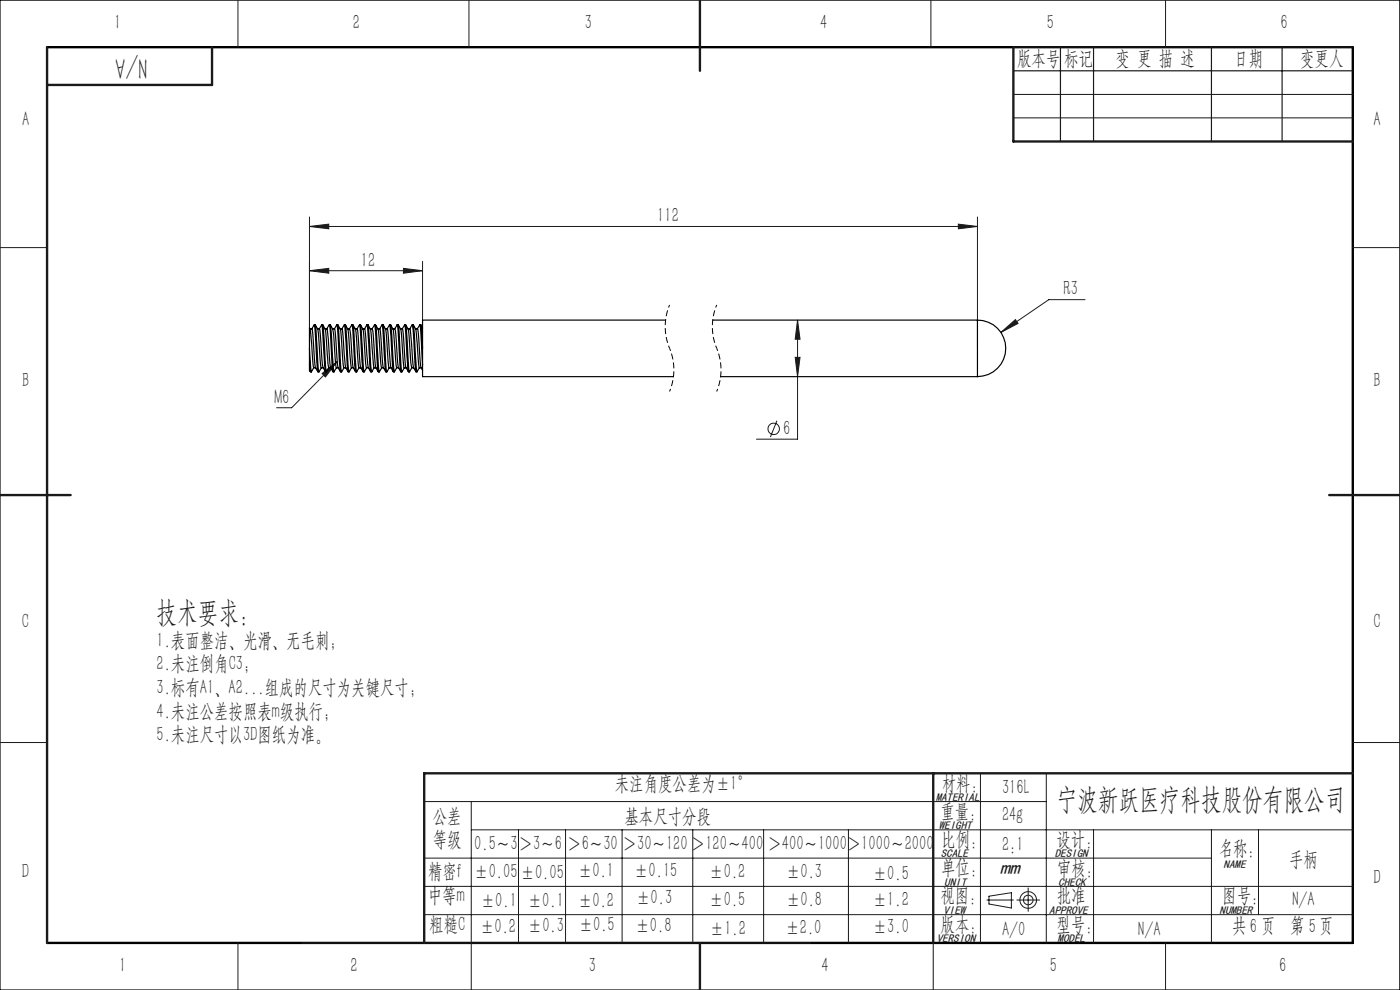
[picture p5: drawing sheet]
<svg xmlns="http://www.w3.org/2000/svg" width="297mm" height="210mm" viewBox="0 0 297 210" stroke-linecap="round" stroke-linejoin="round" font-family="sans-serif">
<g fill="none" stroke="#191924" stroke-width=".21">
<path d="M50.5 0v10M99.5 0v10M197.5 0v10M247.3 0v10M215 20h72M215 25h72M0 52.5h10M65.7 48l4-.5v1zM65.7 57.4l4-.5v1.1zM65.7 46v23.6M65.7 48h141.7M65.7 57.4h23.9"/>
<path d="M85.6 56.9l4 .5-4 .6zM89.6 55.4v12.5M203.3 47.5l4.1 .5-4.1 .5zM207.4 46v27.9M287 52.5h10M68.3 79.2l3.2-2.5-2.5 3.3zM71.5 76.7l-9.6 9.8h-3.2M168.7 75.8h1l-.5 4.1zM169.2 67.9l.5 4.1h-1zM169.2 67.9v25.3h-8.7M212.3 70.5l3.1-2.7 .6 .8zM230.2 63.6h-7.7l-10.2 6.9"/>
<path d="M164.8 89.2l-1.4 3.5M0 157.5h10M287 157.5h10M90 170h132M100 176h187M100 170v40M110 176v24M120 176v24M132 176v24M147 176v24M162 176v24M180 176v24"/>
<path d="M208 164v36M222 164v36M232 176v24M257 176v24M267 176v18M90 182h167M90 188h197M90 194h197M209.4 190.9h5.6M209.8 190.1l4.8-.7v3.2l-4.8-.8zM215.7 190.9h4.9M218.1 188.3v5"/>
<path d="M50.5 200v10M198 200v10M247.3 200v10"/>
<circle cx="164.1" cy="91" r="1.22"/>
<circle cx="218.1" cy="190.9" r="1.77"/>
<circle cx="218.1" cy="190.9" r="1.03"/>
</g>
<path d="M142 64.7a11.9 11.9 0 0 0 0 9.2M142 73.9a11.9 11.9 0 0 1 0 9.1M152 64.7a11.9 11.9 0 0 0 0 9.2M152 73.9a11.9 11.9 0 0 1 0 9.1" fill="none" stroke="#000" stroke-width=".21" stroke-dasharray="1.3 .6" stroke-dashoffset=".7" stroke-linecap="butt"/>
<path d="M0 0h297v210h-297z" fill="none" stroke="#000" stroke-width=".25"/>
<path d="M10 10h277v190h-277" fill="none" stroke="#000" stroke-width=".5"/>
<path d="M215 10h72M215 15h72M225 10v20M232 10v20M257 10v20M272 10v20M64 200h108" fill="none" stroke="#191924" stroke-width=".25"/>
<path d="M10 10v190M45 10v8h-35M148.5 0v15M215 10v20h72M0 105h15M282 105h15M198 164v36M287 164h-197v36M148.5 200v10" fill="none" stroke="#191924" stroke-width=".5"/>
<g fill="#191924">
<path d="M68.3 79.2l3.2-2.5-2.5 3.3z"/>
<path d="M65.7 48l4-.5v1zM203.3 47.5l4.1 .5-4.1 .5zM212.3 70.5l3.7-1.9-.6-.8zM85.6 56.9l4 .5-4 .6zM65.7 57.4l4-.5v1.1zM168.7 75.8h1l-.5 4.1zM169.2 67.9l.5 4.1h-1z"/>
</g>
<g fill="none" stroke="#000" stroke-width=".25">
<path d="M65.7 77.4l.2 1.4M65.7 73.9l.4 4.9M65.7 73.9v3.5M65.7 69.6v4.3M65.7 77.4v1.2l.1 .3M65.7 69.6l.2 1.3 .7 7.1M65.8 69.7h.3M66.6 78l-.5 .9h-.2M66.6 78h.4M66.7 68.9h.2M66.9 68.9l.2 .4a1.94 1.94 0 0 1 .5 1.6l.5 6.8v.3h.4M66.9 69l.8 9.8"/>
<path d="M66.9 78l.6 .9h.2l.5-.9M66.9 78l-.5-7.1a1.79 1.79 0 0 1 .2-2l.9 9.9M67.4 69.7h.4M67.8 69.8l.7 8.2M68.2 68.9l-.5 .9M68.3 68.9h.2l.2 .4a1.94 1.94 0 0 1 .4 1.6l.5 6.2 .1 .9h.4M68.3 68.9l.8 9.9M68.5 69l.8 9.8M68.5 78l.6 .9h.2l.5-.9M69 69.7h.4M69.3 69.8l.5-.9 .9 9.9M69.4 69.8l.7 8.2"/>
<path d="M69.8 68.9h.3l.5 .9 .8 8.2M70.1 69l.8 9.8M70.1 78l.6 .9h.2l.5-.9M70.6 69.7h.3M71.4 78h.4M71.4 68.9l-.5 .9 .3 1.1 .3 5.4a3.7 3.7 0 0 0 .7 2.6h.3M71.5 68.9l.7 9.9M71.5 68.9h.1M71.7 68.9l.2 .4a1.94 1.94 0 0 1 .5 1.6l.6 7.1M71.7 69l.8 9.8M72.2 69.7h.4M73 78h.3"/>
<path d="M73 78l-.5 .9M73 68.9l-.2 .4a1.58 1.58 0 0 0-.1 1.6l.6 7.1M73.1 68.9h.2l.2 .4a1.94 1.94 0 0 1 .4 1.6l.6 7.1M73.1 68.9l.8 9.9M73.3 69l.7 9.8M73.3 78l.5 .9M73.8 69.7h.4M73.9 78.9h.1M74.5 78h.4M74.6 78l-.5 .9M74.6 68.9h.3l.6 1.3 .6 7.5v.3h.5M74.9 69l.8 9.8"/>
<path d="M74.9 78l.5 .9M74.9 78l-.5-7.1a1.63 1.63 0 0 1 .2-2l.9 9.9M75.4 69.7h.3M76.2 78l-.5 .9h-.2M76.2 68.9l-.2 .4a1.58 1.58 0 0 0 0 1.6l.5 7.1M76.3 68.9l.7 9.9M76.3 68.9h.1M76.5 68.9l.2 .4a1.94 1.94 0 0 1 .5 1.6l.4 6.8 .1 .3h.4M76.5 69l.8 9.8M76.5 78l.5 .9h.3l.5-.9M77 69.7h.4M77.4 69.8l.7 8.2"/>
<path d="M77.8 68.9l-.5 .9M77.9 68.9h.2l.2 .4a1.94 1.94 0 0 1 .4 1.6l.7 7.1M77.9 68.9l.8 9.9M78.1 69l.7 9.8M78.1 78l.6 .9h.2l.5-.9M78.6 69.7h.4M78.9 69.8l.6-.8 .8 9.8M79 69.8l.2 1.1 .5 7.1M79.4 78h.3M79.4 68.9h.3l.6 1.3 .7 7.8M79.7 69l.8 9.8M79.7 78l.6 .9h.2l.5-.9"/>
<path d="M80.2 69.7h.4M81 78h.4M81 68.9l-.4 .9 .5 6.5a3.7 3.7 0 0 0 .7 2.6h.3M81.1 68.9l.7 9.9M81.1 68.9h.1M81.3 68.9l.2 .4a1.94 1.94 0 0 1 .5 1.6l.4 6.8 .1 .3h.4M81.3 69l.8 9.8M81.8 69.7h.4M82.6 78l-.5 .9M82.7 68.9h.2l.2 .4a1.94 1.94 0 0 1 .4 1.6l.7 7.1M82.9 69l.7 9.8M82.9 78l.5 .9"/>
<path d="M82.9 78l-.6-7.1a1.79 1.79 0 0 1 .3-2l.3 2.5 .4 6 .2 1.4M83.4 69.7h.3M83.5 78.9h.1M83.7 69.8l.6-.8 .8 9.8M83.7 69.8l.3 1.1 .5 7.1M84.2 78l-.5 .9M84.2 78h.4M84.2 68.9h.3M84.5 68.9l.2 .4a1.94 1.94 0 0 1 .5 1.6l.5 6.8v.3h.4M84.5 69l.8 9.8M84.5 78l.5 .9M85 69.7h.4"/>
<path d="M85.4 69.8l.7 8.2M85.8 78l-.5 .9h-.2M85.8 68.9l-.5 .9M85.9 68.9l.7 9.9M85.9 68.9h.1M86.1 68.9l.2 .4a1.94 1.94 0 0 1 .4 1.6l.5 6.2 .1 .9h.4M86.1 69l.8 9.8M86.1 78l.5 .9h.3l.5-.9M86.6 69.7h.4M87 69.8l.7 8.2M87.4 68.9l-.5 .9M87.5 68.9h.2l.2 .4a1.94 1.94 0 0 1 .4 1.6l.7 7.1"/>
<path d="M87.5 68.9l.8 9.9M87.7 69l.7 9.8M87.7 78l.6 .9h.2l.5-.9M88.2 69.7h.3M88.5 69.8l.6-.8 .5 8.4M88.5 69.8l.3 1.1 .3 5.4a3.6 3.6 0 0 0 .5 2.3M89 78h.4M89 68.9h.3M89.3 68.9l.3 .7M89.3 69l.3 4.9M141.2 67.9h-51.6v12h53.2M151.2 67.9h56.2"/>
<path d="M152.9 79.9h54.5M207.4 67.9a6 6 0 0 1 6 6 6 6 0 0 1-6 6M207.4 67.9v12"/>
</g>
<g font-size="6.3" fill="#191924">
<text x="31.2" y="12.3" transform="rotate(-180 31.2 12.3)">N/A</text>
<text x="33.2" y="131.8">技术要求：</text>
<text x="224.1" y="171.6">宁波新跃医疗科技股份有限公司</text>
</g>
<g font-size="4.4" fill="#191924">
<text x="24.2" y="6.2">1</text>
<text x="74.9" y="6.2">2</text>
<text x="124.1" y="6.2">3</text>
<text x="174" y="6.2">4</text>
<text x="222.1" y="6.2">5</text>
<text x="271.6" y="6.2">6</text>
<text x="215.8" y="13.8">版本号</text>
<text x="225.7" y="13.8">标记</text>
<text x="236.7" y="13.8">变 更 描 述</text>
<text x="261.9" y="13.8">日期</text>
<text x="275.8" y="13.8">变更人</text>
<text x="4.7" y="26.7">A</text>
<text x="291.4" y="26.7">A</text>
<text x="139.4" y="47.2">112</text>
<text x="76.5" y="56.5">12</text>
<text x="225.6" y="62.7">R3</text>
<text x="4.7" y="82">B</text>
<text x="291.4" y="82">B</text>
<text x="58.2" y="85.6">M6</text>
<text x="166.2" y="92.3">6</text>
<text x="4.7" y="133.3">C</text>
<text x="33.2" y="137.2">1.表面整洁、光滑、无毛刺；</text>
<text x="291.4" y="133.3">C</text>
<text x="33.2" y="142.2">2.未注倒角C3；</text>
<text x="33.2" y="147.2">3.标有A1、A2...组成的尺寸为关键尺寸；</text>
<text x="33.2" y="152.2">4.未注公差按照表m级执行；</text>
<text x="33.2" y="157.2">5.未注尺寸以3D图纸为准。</text>
<text x="130.4" y="167.7">未注角度公差为±1°</text>
<text x="199.8" y="167.5">材料:</text>
<text x="199.5" y="173.5">重量：</text>
<text x="212.6" y="168.3">316L</text>
<text x="91.8" y="174.5">公差</text>
<text x="91.8" y="179.5">等级</text>
<text x="132.5" y="174.5">基本尺寸分段</text>
<text x="199.7" y="179.5">比例:</text>
<text x="212.6" y="174.1">24g</text>
<text x="224.1" y="179.4">设计:</text>
<text x="100.6" y="180.4">0.5～3</text>
<text x="110" y="180.4">＞3～6</text>
<text x="120.4" y="180.4">＞6～30</text>
<text x="122.6" y="185.9">±0.1</text>
<text x="132.1" y="180.4">＞30～120＞120～400</text>
<text x="134.5" y="185.9">±0.15</text>
<text x="162.8" y="180.4">＞400～1000＞1000～2000</text>
<text x="199.7" y="185.3">单位:</text>
<text x="212.6" y="180.5">2:1</text>
<text x="224.2" y="185.6">审核：</text>
<text x="258.5" y="181.4">名称：</text>
<text x="273.5" y="183.7">手柄</text>
<text x="4.7" y="186.2">D</text>
<text x="90.8" y="191.3">中等m</text>
<text x="90.8" y="186.2">精密f</text>
<text x="100.6" y="186.2">±0.05</text>
<text x="110.5" y="186.4">±0.05</text>
<text x="135" y="191.7">±0.3</text>
<text x="150.5" y="186.2">±0.2</text>
<text x="166.7" y="186.2">±0.3</text>
<text x="185.2" y="186.6">±0.5</text>
<text x="199.5" y="191.3">视图：</text>
<text x="224.2" y="191.3">批准</text>
<text x="259.3" y="191.3">图号:</text>
<text x="291.4" y="187.6">D</text>
<text x="91.1" y="197.4">粗糙C</text>
<text x="101.8" y="197.8">±0.2</text>
<text x="102" y="192.3">±0.1</text>
<text x="112" y="192.3">±0.1</text>
<text x="112" y="197.7">±0.3</text>
<text x="122.6" y="192.3">±0.2</text>
<text x="122.8" y="197.5">±0.5</text>
<text x="134.8" y="197.8">±0.8</text>
<text x="150.5" y="192.1">±0.5</text>
<text x="166.8" y="192.1">±0.8</text>
<text x="185.2" y="192.3">±1.2</text>
<text x="185.2" y="197.9">±3.0</text>
<text x="199.5" y="197.4">版本：</text>
<text x="224.1" y="197.4">型号:</text>
<text x="261.4" y="197.8">共6 页</text>
<text x="273.7" y="197.8">第 5页</text>
<text x="274.2" y="192.3">N/A</text>
<text x="150.6" y="198.3">±1.2</text>
<text x="166.6" y="198.1">±2.0</text>
<text x="212.6" y="198.6">A/0</text>
<text x="241.5" y="198.6">N/A</text>
<text x="25.3" y="206.1">1</text>
<text x="74.4" y="206.1">2</text>
<text x="124.9" y="206.1">3</text>
<text x="174.3" y="206.1">4</text>
<text x="222.7" y="206.1">5</text>
<text x="271.4" y="206.1">6</text>
</g>
<text font-size="4.2" fill="#191924" x="212.2" y="185.3">mm</text>
<g font-size="2.4" fill="#191924">
<text x="198.5" y="169.9">MATERIAL</text>
<text x="199.2" y="175.9">WEIGHT</text>
<text x="199.6" y="181.8">SCALE</text>
<text x="223.8" y="181.8">DESIGN</text>
<text x="259.6" y="184.2">NAME</text>
<text x="200.3" y="187.9">UNIT</text>
<text x="224.5" y="187.9">CHECK</text>
<text x="200.1" y="193.8">VIEW</text>
<text x="222.6" y="193.8">APPROVE</text>
<text x="258.7" y="194">NUMBER</text>
<text x="198.7" y="199.9">VERSION</text>
<text x="224.4" y="199.8">MODEL</text>
</g>
</svg>
